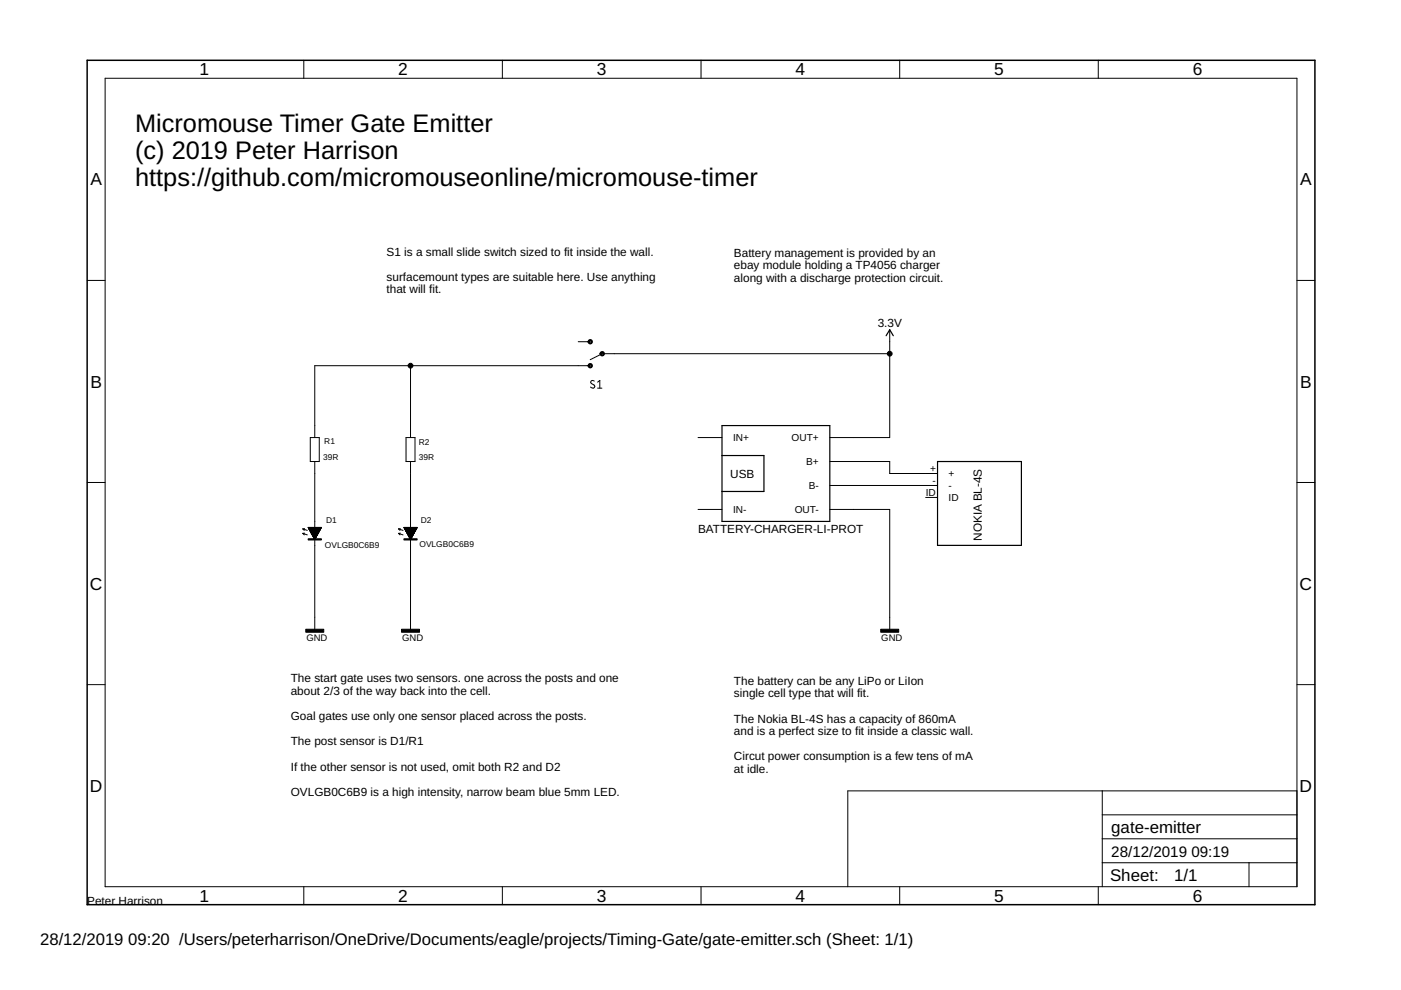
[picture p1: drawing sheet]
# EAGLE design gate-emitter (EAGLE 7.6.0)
FRAME1 (A4L-LOC): NME: Peter Harrison

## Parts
D1  OVLGB0C6B9  LED  [LED5MM-H]
D2  OVLGB0C6B9  LED  [LED5MM-H]
J1  M02RA_MALE_MILL  [1X02_RA_PTH_MALE_MILL]
J2  M03RA_MALE  [1X03_RA_PTH_MILL]
R1  39R  RESISTOR_AXIAL-0207_0.4  [AXIAL-0207_0.4]
R2  39R  RESISTOR_AXIAL-0207_0.4  [AXIAL-0207_0.4]
S1  SWITCH-SPDT-PTH-11.6X4.0MM  [SWITCH_SPDT_PTH_11.6X4.0MM]
U$2  BATTERY-CHARGER-LI-PROT  [BATTERY-CHARGER-LI-PROT]

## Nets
3.3V: S1.2(P) U$2.OUT+
GND: D1.C D2.C U$2.OUT-
N$1: R1.2 R2.2 S1.1(O)
N$2: J1.1 U$2.B+
N$3: D1.A R1.1
N$4: D2.A R2.1
N$5: J2.2 U$2.IN+
N$6: J2.1 J2.3 U$2.IN-
N$7: J1.2 U$2.B-
Unconnected: S1.3(S)

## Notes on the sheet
- Micromouse Timer Gate Emitter
  (c) 2019 Peter Harrison
  https://github.com/micromouseonline/micromouse-timer
- S1 is a small slide switch sized to fit inside the wall.
  
  surfacemount types are suitable here. Use anything
  that will fit.
- Battery management is provided by an 
  ebay module holding a TP4056 charger 
  along with a discharge protection circuit.
  
  The USB connector is unlikely to fit
  inside some walls so remove it and
  use a right-angle pinheader on the
  board instead.
- The battery can be any LiPo or LiIon 
  single cell type that will fit.
  
  The Nokia BL-4S has a capacity of 860mA
  and is a perfect size to fit inside a classic wall.
  
  Circut power consumption is a few tens of mA 
  at idle.
- The start gate uses two sensors. one across the posts and one
  about 2/3 of the way back into the cell.
  
  Goal gates use only one sensor placed across the posts.
  
  The post sensor is D1/R1
  
  If the other sensor is not used, omit both R2 and D2
  
  OVLGB0C6B9 is a high intensity, narrow beam blue 5mm LED.
